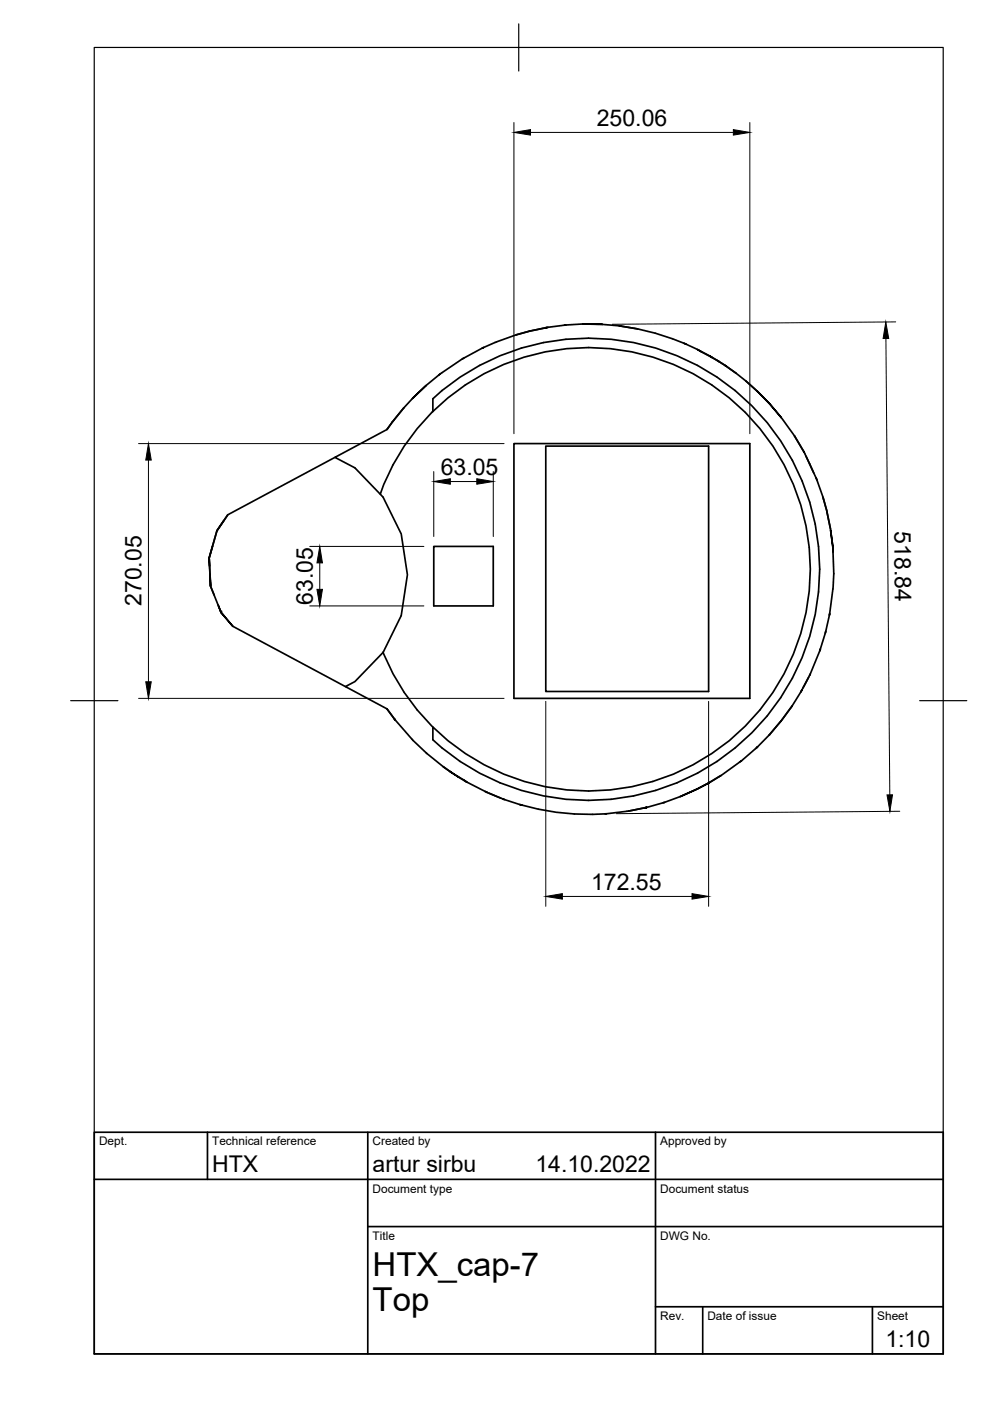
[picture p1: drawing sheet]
<svg xmlns="http://www.w3.org/2000/svg" width="210mm" height="297mm" viewBox="0 0 210 297" stroke-linecap="round" stroke-linejoin="round" font-family="sans-serif">
<!-- layer: Visible -->
<g fill="none" stroke="#000" stroke-width=".36">
<path d="M93 79.5l-2.7 2.2M93.4 79.2l-.4 .3M98.1 76.1l-5.1 3.4M98.4 75.9l-.4 .2M102.2 73.8l.4-.1-4.5 2.4M112.3 70.2l-2.9 .8-4.1 1.5-2.7 1.2M112.3 70.2l-2.9 .8M115.7 69.5l-3.4 .7M115.7 69.5l.3-.1-3.7 .8M116.2 69.4h-.2M119.7 68.9l-4 .6M119.7 68.9h.3z"/>
<path d="M123.5 68.7l4.2 .1zM123.5 68.7l-3.5 .2M127.7 68.8l3.7 .3 3.8 .6M131.2 69.1l.5 .1-.3-.1M131.7 69.2l3.5 .5M135.2 69.7l3.7 .9 6.1 2.2M145 72.8l.5 .2zM145.5 73l2.4 1.1M150.4 75.4l-2.5-1.3 3 1.7M150.9 75.8l-.5-.4 2.1 1.3M150.9 75.8l1.6 .9M152.1 76.4l1.6 1.1"/>
<path d="M152.5 76.7l3.6 2.4M153.9 77.6l-.2-.1 2.4 1.6M156.1 79.1l2 1.7M71 97l-22.7 12.1-2.3 3.4M82 91.1l-11 5.9 4.2 2.2 5.4 5.6M83.2 89.5l-1.2 1.6zM85.6 86.5l-2.3 2.9M85.6 86.5l-2.4 2.9M87.4 84.5l-1.8 2M87.5 84.4l-.1 .1 .4-.4zM87.8 84.1l2.5-2.4-2.8 2.7M91.8 84.5a49 49 0 0 1 68.2 2.1 49 49 0 0 1 0 68.2 49 49 0 0 1-68.2 2.1v-2.8a47 47 0 0 0 66.3-.2 47 47 0 0 0 0-66.4 47 47 0 0 0-66.3-.3z"/>
<path d="M91.8 87.2a45.8 45.8 0 0 0-11.2 17.6l.6 .6 3.9 7.8 1.3 8.7-1.3 8.6-3.9 7.8M109 94.1h50v54h-50zM115.7 94.6h34.5v52h-34.5zM158.1 80.8l2.6 2.3M158.1 80.8l2.4 2.1M160.5 82.9l2.7 2.7zM163.2 85.6l2.5 2.9zM165.7 88.5a48.4 48.4 0 0 1 4.8 7.4l-2.1-3.5M170.5 95.9l2.7 5.8M170.9 96.7l1.7 3.6M44.3 118.3l.1 .5M45 115.9l-.7 2.4"/>
<path d="M45 115.9h.1M46 112.5l-1.7 5.8 .3 6 .8 1.9M46 112.5l-1.7 5.8M46.7 111.5v.1M47.5 110.4l-1.5 2.1M48.3 109.1l-2.3 3.4M92 115.9h12.6v12.6h-12.6zM173 101.3l.2 .4M173.2 101.7l1.3 3.7 .8 2.9 .8 3.8M174.5 105.4l.8 3M175.3 108.5l.8 3.6 .5 3.8-.5-3.5M176.6 117.1v-1.2a52.3 52.3 0 0 1-.7 14.2"/>
<path d="M44.4 120l-.1-1.7 .3 6-.1-2.5M44.6 123.5v.8l2.3 5.5-.7-1.6M46.8 129.6l.8 1.1M49.4 132.8l-2.5-3 2.5 3 23.8 12.8M81.2 138.3a45.8 45.8 0 0 0 10.6 15.8M81.2 138.3l-6 6.2-2 1.1 8.8 4.7M173.8 138l-2.1 5.2M173.9 137.6l-.1 .4zM175.1 133.8l-1.2 3.8M175.9 130.4l-.9 3.9M175.9 130.1v.3zM82 150.3l1.8 2.3-.2-.2a51.4 51.4 0 0 0 10.3 10.1l.2 .1"/>
<path d="M82 150.3l1.6 2.1M83.8 152.6v.1M160.4 158.5l-3.2 2.8M160.5 158.5l.1-.2zM163.1 155.8l-2.5 2.5M165.5 153l-2.4 2.8M165.6 152.9l-2.5 2.9M167.9 149.7l-2.3 3.2M169.8 146.7l-1.9 3M170 146.3l-.2 .4zM171.4 143.6l-1.2 2.3M171.7 143.2l-1.7 3.1"/>
<path d="M171.8 142.9l-.1 .3M93.9 162.5l1.8 1.3M96.8 164.5l1.5 .9M97.3 164.8l-1.9-1.3 3.5 2.3M98.3 165.4l.7 .4M98.3 165.4l.6 .4M98.9 165.8h.1M99 165.8l3.9 2M102.9 167.8l.5 .2zM103.4 168l3.2 1.4M103.7 168.2l2.5 1M106.6 169.4l.3 .1"/>
<path d="M106.9 169.5l3.3 1.1M110.2 170.6l.5 .1zM110.7 170.7a51.9 51.9 0 0 0 17.9 1.8l-.4 .1M133.3 172l-4.7 .5M136.7 171.3l-3.4 .7M137.1 171.2h.1l-3.9 .8M140.9 170.1l-.3 .1M144.2 168.9l3.7-1.6zM144.2 168.9l-3.4 1.3-3.6 1M150.4 165.9l-2.5 1.4 2.3-1.3M152.9 164.4l-2.5 1.5M156.8 161.6l.4-.3a50.1 50.1 0 0 1-7 4.7l.2-.1"/>
</g>
<circle cx="46.8" cy="129.6" r=".18" fill="#000"/>
<!-- layer: Border -->
<path d="M20 10.1h180v276.9h-180zM110 5.1v10M15 148.6h10M195 148.6h10" fill="none" stroke="#000" stroke-width=".25"/>
<!-- layer: TitleBlock -->
<path d="M20 240.1h180v46.9h-180zM20 250h180M44 240.1v9.9M78 240.1v46.9M139 240.1v46.9M78 260.1h122M139 277.1h61M149 277.1v9.9M185 277.1v9.9" fill="none" stroke="#000" stroke-width=".36"/>
<!-- layer: Dimensions -->
<g fill="none" stroke="#000" stroke-width=".21">
<path d="M109 26v66M112.5 28.1h43M159 26v66M187.8 71.8l.9 96.7M189.9 68.2l-60.1 .6M29.4 94.1h77.5M31.5 97.5v47.1M92 100v13.8M104.6 100v13.8M65.7 115.9h24.2M67.8 119.3v5.7M95.5 102.1h5.6"/>
<path d="M65.7 128.5h24.2M29.4 148.1h77.5M115.7 148.7v43.5M150.2 148.7v43.5M190.8 172l-60.1 .5M119.2 190.1h27.5"/>
</g>
<path d="M109 28.1l3.5-.6v1.1zM155.5 27.5l3.5 .6-3.5 .5zM187.8 68.3l.6 3.5h-1.2zM31.5 94.1l.6 3.4h-1.2zM67.8 115.9l.6 3.4h-1.2zM92 102.1l3.5-.6v1.2zM101.1 101.5l3.5 .6-3.5 .6zM67.2 125h1.2l-.6 3.5zM30.9 144.6h1.2l-.6 3.5zM188.1 168.5h1.1l-.5 3.5zM115.7 190.1l3.5-.6v1.1zM146.7 189.5l3.5 .6-3.5 .5z" fill="#000" stroke="#000" stroke-width=".21"/>
<g font-size="7">
<text x="79" y="270.6">HTX_cap-7</text>
<text x="79" y="278.1">Top</text>
</g>
<g font-size="4.9">
<text x="126.5" y="26.6">250.06</text>
<text x="93.5" y="100.6">63.05</text>
<text x="189.6" y="112.7" transform="rotate(90 189.6 112.7)">518.84</text>
<text x="30" y="128.5" transform="rotate(-90 30 128.5)">270.05</text>
<text x="66.3" y="128.3" transform="rotate(-90 66.3 128.3)">63.05</text>
<text x="125.3" y="188.6">172.55</text>
<text x="45" y="248.5">HTX</text>
<text x="79" y="248.5">artur sirbu</text>
<text x="113.5" y="248.5">14.10.2022</text>
<text x="187.7" y="285.7">1:10</text>
</g>
<g font-size="2.5">
<text x="21" y="242.9">Dept.</text>
<text x="45" y="242.9">Technical reference</text>
<text x="79" y="242.9">Created by</text>
<text x="140" y="242.9">Approved by</text>
<text x="79" y="252.8">Document type</text>
<text x="140" y="252.8">Document status</text>
<text x="79" y="262.9">Title</text>
<text x="140" y="262.9">DWG No.</text>
<text x="140" y="279.9">Rev.</text>
<text x="150" y="279.9">Date of issue</text>
<text x="186" y="279.9">Sheet</text>
</g>
</svg>
